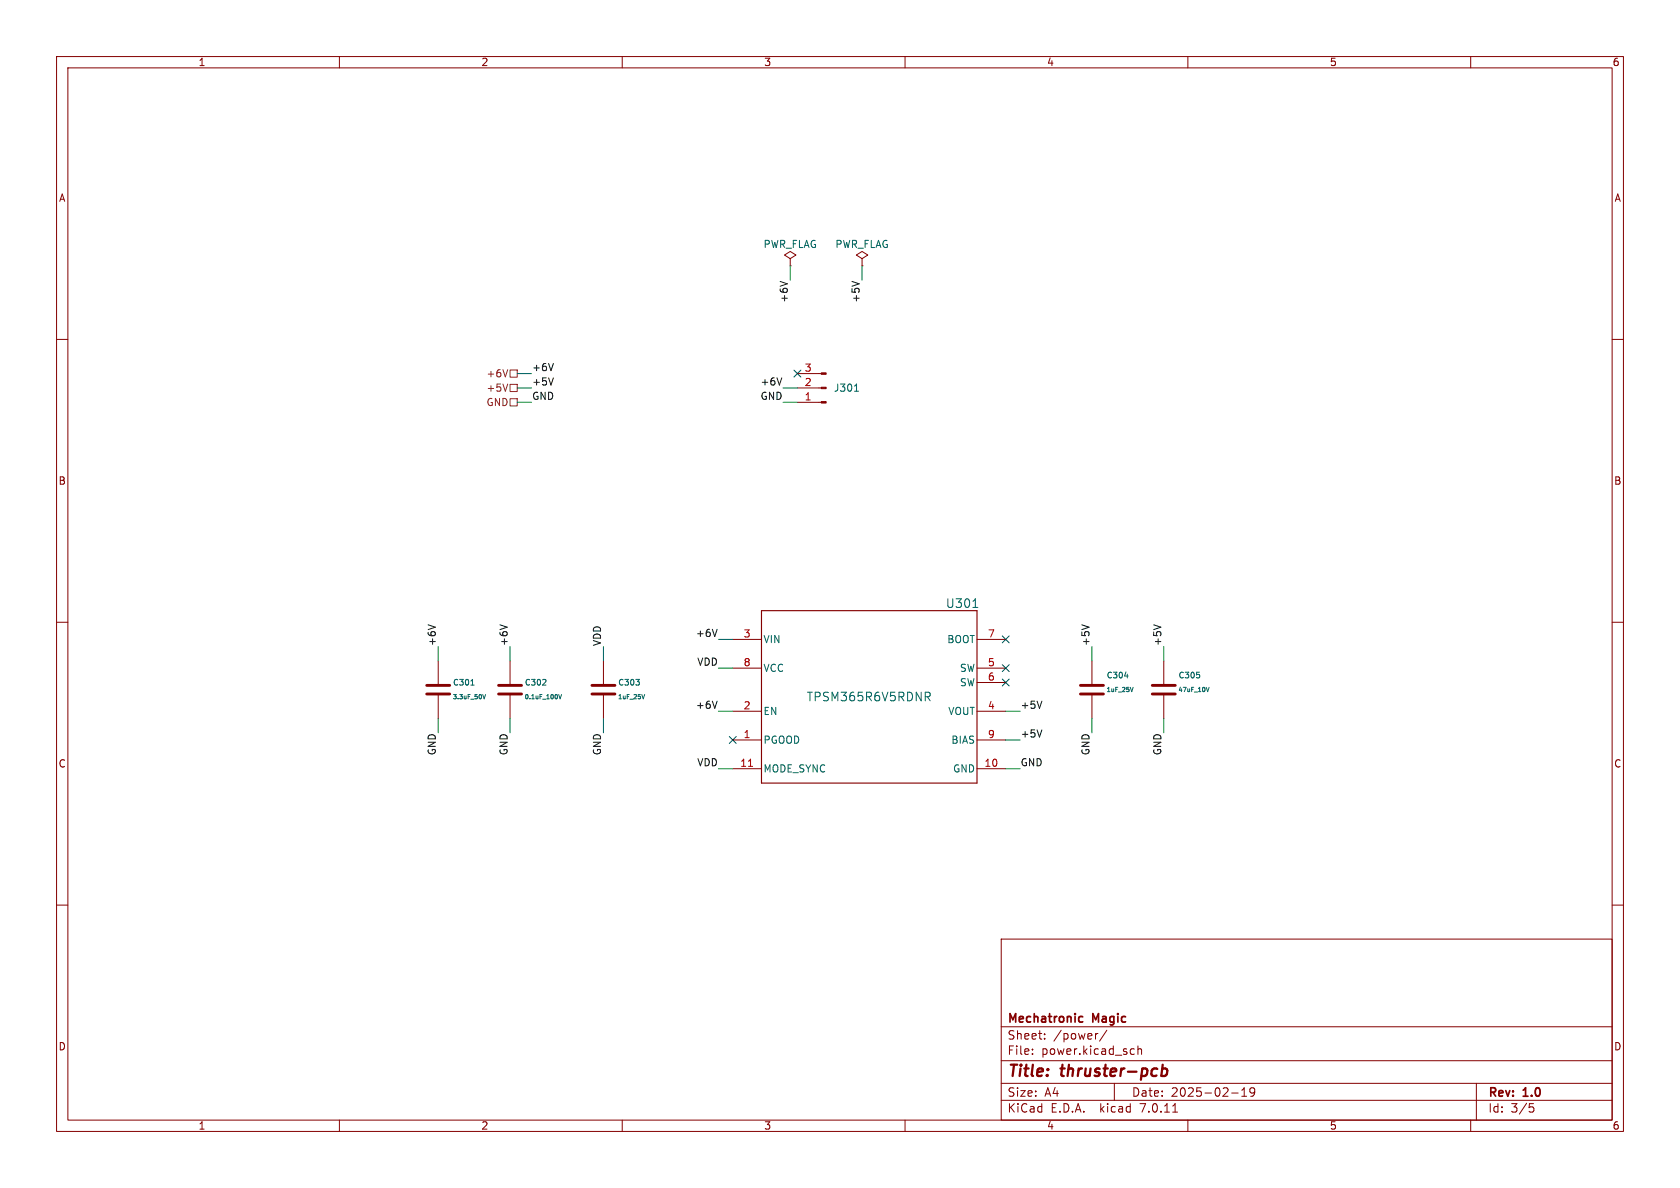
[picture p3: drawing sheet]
<svg xmlns="http://www.w3.org/2000/svg" width="297mm" height="210mm" viewBox="0 0 297 210" stroke-linecap="round" stroke-linejoin="round" font-family="sans-serif">
<g fill="none" stroke="#840000" stroke-width=".18">
<path d="M10 10h277v190h-277zM12 12h273v186h-273zM60 10v2M110 10v2M160 10v2M210 10v2M260 10v2M10 60h2M139.7 45.7l1-.6-1-.6-1 .6 1 .6v1.3M139.7 47h.1M152.4 45.7l1-.6-1-.6-1 .6 1 .6v1.3M152.4 47h.1"/>
<path d="M285 60h2M141 66h4.2M141 68.6h4.2M141 71.1h4.2M10 110h2M77.5 116.8v4.4M90.2 116.8v4.4M106.7 116.8v4.4M129.5 113h5.1M129.5 118.1h5.1M172.7 113h5.1M172.7 118.1h5.1"/>
<path d="M193 116.8v4.4M205.7 116.8v4.4M285 110h2M77.5 122.7v4.3M90.2 122.7v4.3M106.7 122.7v4.3M129.5 130.8h5.1M129.5 135.9h5.1M129.5 125.7h5.1M172.7 130.8h5.1M172.7 135.9h5.1M172.7 125.7h5.1"/>
<path d="M172.7 120.7h5.1M193 122.7v4.3M205.7 122.7v4.3M10 160h2M285 160h2M177 166h108v32h-108zM60 198v2M110 198v2M160 198v2M177 194.5h108M177 191.5h108M177 187.5h108"/>
<path d="M177 181.5h108M182.5 186.3v.1M182.5 185.5v.1M184.7 183.6v.1M184.7 182.8v.1M194.1 182.7l-.3 .1M195.7 182.1l-1.3 2M197 191.5v3M200.1 185.4l.4 .1M200.5 186.3l-.4 .1M201.2 185.5l.2-.1 .3 .1 .1 .9M201.2 184.9v1.5"/>
<path d="M207.3 196.6h.9M210 198v2M217.7 193.2h1.2M219.5 193.8h.9M219.5 192.7l.5-.4v1.5M221.8 192.9l-.3 .3h-.3l-.2-.3 .1-.5 .4-.1 .2 .1a.99 .99 0 0 1-.3 1.4h-.3M260 198v2M261 191.5v6.5M270.4 195.1h.7M270.5 195.7h.4l.3 .3-.2 .5-.5 .1"/>
</g>
<path d="M205.5 189l.2-.1 .5 .1 .2 .3-.1 .5a.66 .66 0 0 1-1 .3M205.6 188.2l-.3 2" fill="none" stroke="#840000" stroke-width=".4"/>
<path d="M190.8 179.8h.6M190.8 180.6h.6" fill="none" stroke="#840000" stroke-width=".3"/>
<g fill="#840000" stroke="#840000" stroke-width=".18">
<path d="M145.2 65.9h.8v.3h-.8z"/>
<path d="M145.2 68.5h.8v.2h-.8z"/>
<path d="M145.2 71h.8v.2h-.8z"/>
</g>
<g fill="none" stroke="#006464" stroke-width=".18">
<path d="M151.1 69.2h.7M172 107.4h.9M198.8 119.5h.6M212 119.3v.4M83.2 121.1h.6M85.3 122.8l.3 .7 .2-.7M95.9 121.1h.6M96.5 120.2v.3M98.8 122.8l.2 .7 .3-.7M112.4 120.1h.6l-.3 .4M113 120.6v.4M114 122.8l-.3 .7"/>
<path d="M163.6 122.4h.6l.2 .3-.1 .4-.7 .1M163.9 123.2l.5 .7M200.3 121.5l-.2 .8M213.2 121.5l.3 .8 .3-.8"/>
</g>
<path d="M75.4 122.7h4.1M75.4 121.2h4.1M88.1 122.7h4.1M88.1 121.2h4.1M104.6 122.7h4.1M104.6 121.2h4.1M191 122.7h4.1M191 121.2h4.1M203.7 122.7h4.1M203.7 121.2h4.1" fill="none" stroke="#840000" stroke-width=".51"/>
<path d="M134.6 108h38.1v30.4h-38.1z" fill="none" stroke="#840000" stroke-width=".2"/>
<path d="M132.3 135.5h.7" fill="none" stroke="#a90000" stroke-width=".18"/>
<path d="M89.8 67.9l-.5 1.3M89.8 65.3l-.5 1.3M90.2 67.9h1.2v1.3h-1.2zM90.2 70.5h1.2v1.3h-1.2zM90.2 65.4h1.2v1.3h-1.2z" fill="none" stroke="#725600" stroke-width=".18"/>
<g fill="none" stroke="#0f0f0f" stroke-width=".18">
<path d="M137.9 49.8l1.3 .4M150.6 49.8l1.3 .4M97.8 66.8l-.4 1.3M97.8 64.3l-.4 1.2M138.2 66.8l-.4 1.3M75.7 110.5l1.3 .4M88.4 110.5l1.3 .4M126.8 111.2l-.4 1.3M191.3 110.5l1.2 .4M204 110.5l1.2 .4M126.8 123.9l-.4 1.3M184.2 123.9l-.4 1.3"/>
<path d="M184.2 129l-.4 1.3"/>
</g>
<g fill="none" stroke="#009600" stroke-width=".18">
<path d="M139.7 47v2.5M152.4 47v2.5M91.4 71.1h2.6M91.4 68.6h2.6M91.4 66h2.6M138.4 71.1h2.6M138.4 68.6h2.6M77.5 114.3v2.5M90.2 114.3v2.5M106.7 114.3v2.5M127 113h2.5M127 118.1h2.5"/>
<path d="M193 114.3v2.5M205.7 114.3v2.5M77.5 127v2.5M90.2 127v2.5M106.7 127v2.5M127 125.7h2.5M127 135.9h2.5M177.8 130.8h2.5M177.8 125.7h2.5M177.8 135.9h2.5M193 127v2.5M205.7 127v2.5"/>
</g>
<path d="M140.4 65.4l1.2 1.2M141.6 65.4l-1.2 1.2M177.2 112.4l1.2 1.2M177.2 117.5l1.2 1.2M178.4 112.4l-1.2 1.2M178.4 117.5l-1.2 1.2M128.9 130.2l1.2 1.2M130.1 130.2l-1.2 1.2M177.2 120l1.2 1.3M178.4 120l-1.2 1.3" fill="none" stroke="#000084" stroke-width=".18"/>
<g font-size="2.8" fill="#840000">
<text x="178" y="190.9">Title:</text>
<text x="187.7" y="190.9">thruster-pcb</text>
</g>
<g font-size="2.1" fill="#006464">
<text x="167.1" y="107.7">U301</text>
<text x="142.5" y="124.2">TPSM365R6V5RDNR</text>
</g>
<g font-size="2.1" fill="#840000">
<text x="178" y="184">Sheet:</text>
<text x="178" y="181.2">Mechatronic</text>
<text x="186.2" y="184">/power/</text>
<text x="193.2" y="181.2">Magic</text>
<text x="178" y="186.7">File:</text>
<text x="184.1" y="186.7">power.kicad_sch</text>
<text x="178" y="196.9">KiCad</text>
<text x="178" y="194.1">Size:</text>
<text x="184.7" y="194.1">A4</text>
<text x="185.7" y="196.9">E.D.A.</text>
<text x="194.6" y="196.9">kicad</text>
<text x="200" y="194.1">Date:</text>
<text x="201.8" y="196.9">7.0.11</text>
<text x="207" y="194.1">2025-02-19</text>
<text x="263" y="194.3">Rev:</text>
<text x="263" y="196.9">Id:</text>
<text x="267.1" y="196.9">3/5</text>
<text x="269.4" y="194.3">1.0</text>
</g>
<g font-size="1.8" fill="#840000">
<text x="35" y="11.9">1</text>
<text x="85" y="11.9">2</text>
<text x="135" y="11.9">3</text>
<text x="185" y="11.9">4</text>
<text x="235" y="11.9">5</text>
<text x="285" y="11.9">6</text>
<text x="10.3" y="35.9">A</text>
<text x="285.3" y="35.9">A</text>
<text x="10.3" y="85.9">B</text>
<text x="285.3" y="85.9">B</text>
<text x="10.3" y="135.9">C</text>
<text x="285.3" y="135.9">C</text>
<text x="10.3" y="185.9">D</text>
<text x="285.3" y="185.9">D</text>
<text x="35" y="199.9">1</text>
<text x="85" y="199.9">2</text>
<text x="135" y="199.9">3</text>
<text x="185" y="199.9">4</text>
<text x="235" y="199.9">5</text>
<text x="285" y="199.9">6</text>
</g>
<g font-size="1.8" fill="#006464">
<text x="134.9" y="44">PWR_FLAG</text>
<text x="147.6" y="44">PWR_FLAG</text>
<text x="147.3" y="69.4">J301</text>
<text x="134.9" y="113.9">VIN</text>
<text x="167.4" y="113.9">BOOT</text>
<text x="134.9" y="119">VCC</text>
<text x="169.6" y="119">SW</text>
<text x="169.6" y="121.5">SW</text>
<text x="134.9" y="131.7">PGOOD</text>
<text x="134.9" y="126.6">EN</text>
<text x="167.5" y="126.6">VOUT</text>
<text x="168.1" y="131.7">BIAS</text>
<text x="134.9" y="136.8">MODE_SYNC</text>
<text x="168.4" y="136.8">GND</text>
</g>
<g font-size="1.8" fill="#0f0f0f">
<text x="139.4" y="53.6" transform="rotate(-90 139.4 53.6)">+6V</text>
<text x="152.1" y="53.6" transform="rotate(-90 152.1 53.6)">+5V</text>
<text x="94" y="65.7">+6V</text>
<text x="94" y="70.8">GND</text>
<text x="94" y="68.2">+5V</text>
<text x="134.4" y="68.2">+6V</text>
<text x="134.4" y="70.8">GND</text>
<text x="122.9" y="112.7">+6V</text>
<text x="77.1" y="114.3" transform="rotate(-90 77.1 114.3)">+6V</text>
<text x="89.8" y="114.3" transform="rotate(-90 89.8 114.3)">+6V</text>
<text x="106.3" y="114.3" transform="rotate(-90 106.3 114.3)">VDD</text>
<text x="123.2" y="117.8">VDD</text>
<text x="192.7" y="114.3" transform="rotate(-90 192.7 114.3)">+5V</text>
<text x="205.4" y="114.3" transform="rotate(-90 205.4 114.3)">+5V</text>
<text x="122.9" y="125.4">+6V</text>
<text x="180.3" y="125.4">+5V</text>
<text x="180.3" y="130.5">+5V</text>
<text x="77.1" y="133.6" transform="rotate(-90 77.1 133.6)">GND</text>
<text x="89.8" y="133.6" transform="rotate(-90 89.8 133.6)">GND</text>
<text x="106.3" y="133.6" transform="rotate(-90 106.3 133.6)">GND</text>
<text x="123.2" y="135.5">VDD</text>
<text x="180.3" y="135.5">GND</text>
<text x="192.7" y="133.6" transform="rotate(-90 192.7 133.6)">GND</text>
<text x="205.4" y="133.6" transform="rotate(-90 205.4 133.6)">GND</text>
</g>
<g font-size="1.8" fill="#a90000">
<text x="142.2" y="65.8">3</text>
<text x="142.2" y="70.9">1</text>
<text x="142.2" y="68.3">2</text>
<text x="131.4" y="112.8">3</text>
<text x="174.6" y="112.8">7</text>
<text x="131.4" y="117.9">8</text>
<text x="174.6" y="117.9">5</text>
<text x="131.4" y="125.5">2</text>
<text x="174.6" y="125.5">4</text>
<text x="174.6" y="120.4">6</text>
<text x="131.4" y="130.6">1</text>
<text x="174.6" y="130.6">9</text>
<text x="130.8" y="135.6">11</text>
<text x="173.9" y="135.6">10</text>
</g>
<g font-size="1.8" fill="#725600">
<text x="85.9" y="69.4">+5V</text>
<text x="85.9" y="72">GND</text>
<text x="85.9" y="66.9">+6V</text>
</g>
<g font-size="1.4" fill="#006464">
<text x="80" y="121.4">C301</text>
<text x="92.7" y="121.4">C302</text>
<text x="109.2" y="121.4">C303</text>
<text x="195.5" y="120.1">C304</text>
<text x="208.2" y="120.1">C305</text>
</g>
<g font-size="1.1" fill="#006464">
<text x="79.9" y="123.8">3.3uF_50V</text>
<text x="92.6" y="123.8">0.1uF_100V</text>
<text x="109.1" y="123.8">1uF_25V</text>
<text x="195.5" y="122.5">1uF_25V</text>
<text x="208.2" y="122.5">47uF_10V</text>
</g>
</svg>
